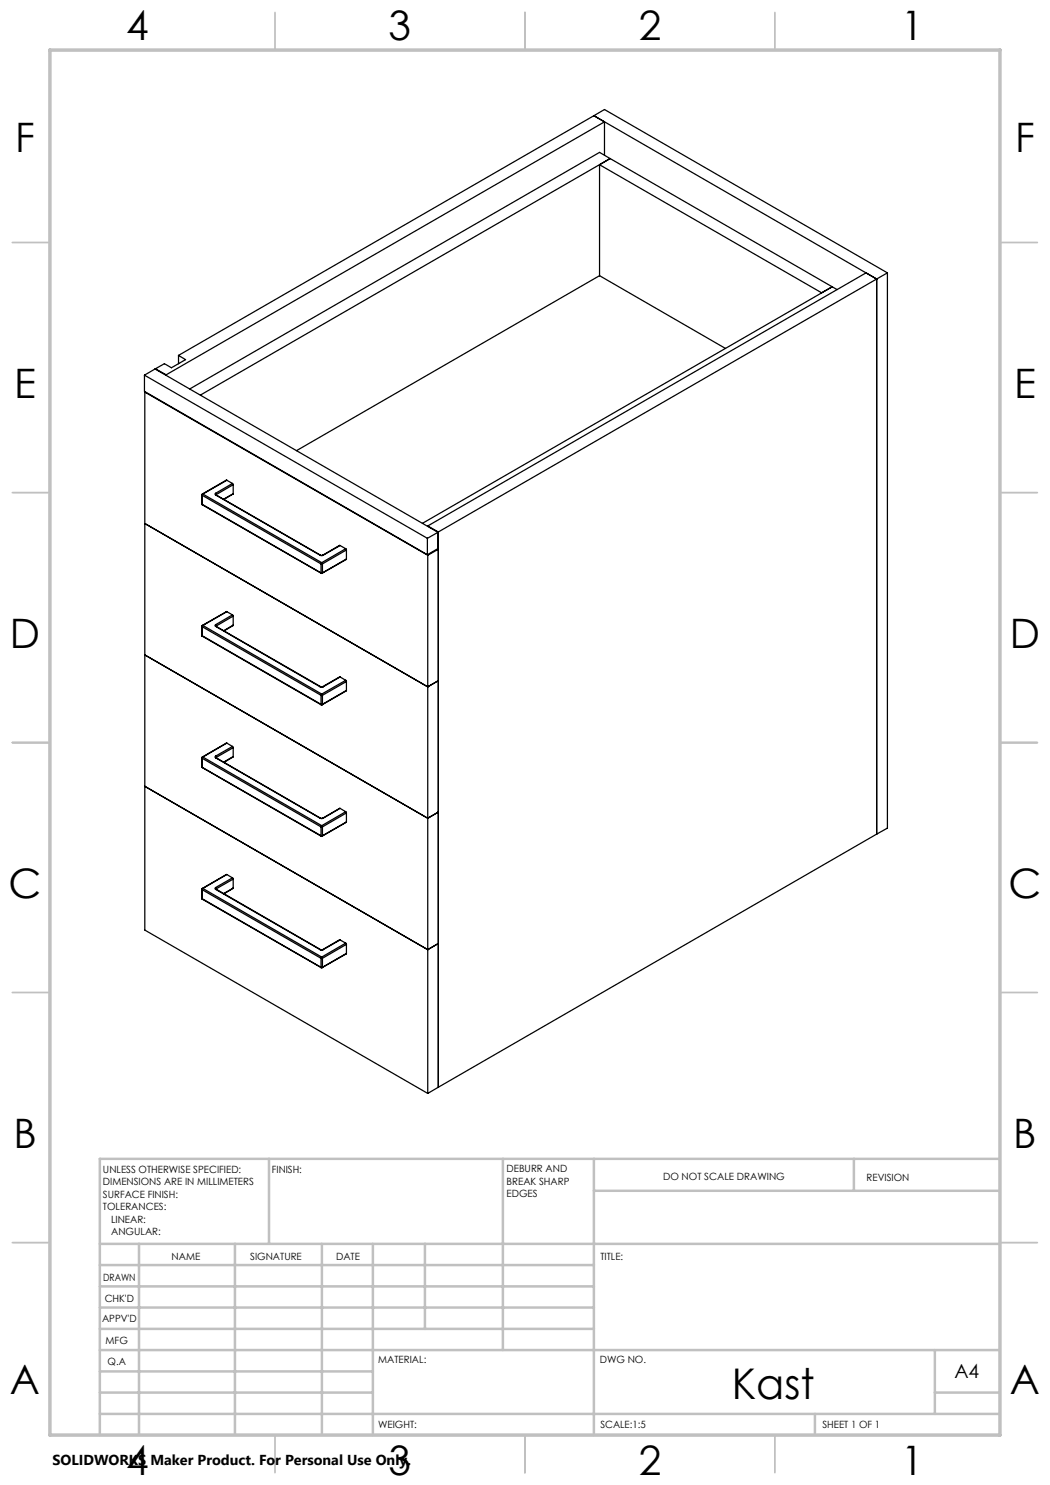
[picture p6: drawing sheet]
<svg xmlns="http://www.w3.org/2000/svg" width="210mm" height="297mm" viewBox="0 0 210 297" stroke-linecap="round" stroke-linejoin="round" font-family="sans-serif">
<g fill="none" stroke="#000" stroke-width=".25">
<path d="M118.8 23.1l56.5 32.7M118.8 23.1l2.1-1.2 56.6 32.7M118.8 23.1l2.1 1.3M118.8 23.1l-83.1 48M119.9 32.9l44.4 25.7 2.1-1.2M119.9 32.9v22.2M120.9 24.4l-87.7 50.6M120.9 24.4v6.6M122 31.7l-2.1-1.2-81.9 47.3M122 31.7l-81.9 47.3M122 31.7l-2.1 1.2M122 31.7l44.4 25.7"/>
<path d="M119.9 55.1l-60.6 35M119.9 55.1l25.2 14.6M166.4 57.4l-81.9 47.3M166.4 57.4l1 .5M175.3 55.8v111M175.3 55.8l-87.6 50.6M175.3 55.8l-2.1-1.2-87.7 50.6M177.5 54.6l-2.2 1.2M177.5 54.6v111l-2.2 1.2M28.9 75l56.6 32.7M28.9 75l2.1-1.2 56.6 32.7M28.9 75v3.3l56.6 32.6"/>
<path d="M29 78.4l56.5 32.7M29 78.4v107.6l56.5 32.7M29 78.3v.1M31.1 73.8h.1M31.1 73.8l2.1 1.2M33.2 75v.1M35.7 71.1l1.4 .8-2.8 1.7-1.4-.9-1.8 1.1M35.7 71.1v1.6M40.4 99v.1M40.4 99v1.8M40.4 99.1l23.8 13.7M40.4 99.1v1.8"/>
<path d="M40.5 98.8l-.1 .2M40.5 98.8h.1M40.6 98.8l-.2 .3M40.6 98.8l23.7 13.7M43.1 98.7l-.1 .1 .1 .2M43.1 98.7l.2 .2M43.1 99h.1M43.1 99l20.9 12.1M43.2 99l20.9 12.1M43.3 98.9l-.1 .1M43.3 98.9v.1M45.4 96.1l-4.9 2.7"/>
<path d="M45.4 96.1l-4.8 2.7M45.4 96.1l1.1 .6M46.5 96.7l.1 .2M46.5 96.7l-3.4 2M46.6 98.7l-1.8 1.2M46.6 96.9l-3.3 2M46.6 96.9v1.8M46.6 98.7l-1.9 1.1M29 104.7l56.5 32.7 2.2-1.3M40.4 100.8l.1 .2M40.4 100.8v.1M40.4 100.9l.1 .1"/>
<path d="M40.4 100.9l23.8 13.7M40.5 101l23.7 13.6M64 111.1h.6M64 111.1h.1M64.1 111.1h.4M64.2 112.8h.3M64.2 114.6h.3M64.2 114.6h.1M64.2 112.8v1.8M64.2 114.6h.2M64.3 112.5l-.1 .3M64.3 112.5l.2 .3"/>
<path d="M64.5 114.6h-.1M64.5 112.8v1.8M64.5 111.1h.1M68 109.1l-3.5 2M68 109.1l-3.4 2M68 109.1l1.1 .6M69.1 109.7l.2 .3M69.1 109.7l-4.8 2.8M69.3 111.8l-4.9 2.8M69.3 110l-4.8 2.8M69.3 110v1.8M69.3 111.8l-4.8 2.8"/>
<path d="M85.5 107.7v3.2M85.5 105.2v.1M85.5 111.1v107.6M85.5 105.2l2.2 1.2M87.5 109.7l.2 .2-2.2 1.2M87.6 106.5v3.2l-2.1 1.2M87.6 106.5l-2.1 1.2M87.7 106.4v111M29 131l56.5 32.7 2.2-1.3M40.4 127.1l.1 .1M40.4 125.3h.1M40.4 127.1h.1"/>
<path d="M40.4 125.3v1.8M40.4 125.3l23.8 13.8M40.4 127.1l23.8 13.8M40.5 125.1l-.1 .2M40.5 125.1h.1M40.5 127.2l23.7 13.8M40.6 125.1l-.2 .2M40.6 125.1l23.7 13.7M43.1 125l-.1 .1 .1 .2M43.1 125l.2 .2M43.1 125.3h.1M43.1 125.3l20.9 12.1"/>
<path d="M43.2 125.2v.1M43.2 125.3l20.9 12M43.3 125.2l-.1 .1M43.3 125.2v.1M45.4 122.3l-4.9 2.8M45.4 122.3l-4.8 2.8M45.4 122.3l1.1 .7M46.5 123l.1 .2M46.5 123l-3.4 2M46.6 125l-1.8 1.2M46.6 123.2v1.8M46.6 123.2l-3.3 2"/>
<path d="M46.6 125l-1.9 1.1M64 137.4h.6M64.1 137.3h.4M64.1 137.3l-.1 .1M64.2 139.1h.3M64.2 139.1v1.8M64.3 138.8l-.1 .3M64.3 138.8l.2 .3M64.5 139.1v1.8M64.5 137.3l.1 .1M68 135.4l-3.5 1.9M68 135.4l-3.4 2"/>
<path d="M68 135.4l1.1 .7M69.1 136.1l.2 .2M69.1 136.1l-4.8 2.7M69.3 138.1l-4.9 2.9M69.3 136.3v1.8M69.3 136.3l-4.8 2.8M69.3 138.1l-4.8 2.8M29 157.3l56.5 32.6 2.2-1.2M40.4 153.3l.1 .2M40.4 151.5v.2M40.4 153.3v.2M40.4 151.5v1.8"/>
<path d="M40.4 153.5h.1M40.4 151.7v1.8M40.4 151.7l23.8 13.7M40.4 153.5l23.8 13.6M40.5 151.4l-.1 .1M40.5 151.4h.1M40.5 153.5l23.7 13.7M40.6 151.4l-.2 .3M40.6 151.4l23.7 13.7M43.1 151.2l-.1 .2 .1 .1M43.1 151.2l.2 .3M43.1 151.5h.1"/>
<path d="M43.1 151.5l20.9 12.2M43.2 151.5h.1M43.2 151.5l20.9 12.2M43.3 151.5h-.1M43.3 151.5v.1M45.4 148.6l-4.9 2.8M45.4 148.6l-4.8 2.8M45.4 148.6l1.1 .7M46.5 149.3l.1 .2M46.5 149.3l-3.4 1.9M46.6 151.3l-1.8 1.2M46.6 149.5v1.8"/>
<path d="M46.6 149.5l-3.3 2M46.6 151.3l-1.9 1.1M64.2 140.9h.3M64.2 140.9v.1M64.2 141h.2M64.5 140.9l-.1 .1M40.4 179.7l.1 .1M40.4 177.9h.1M40.4 179.7h.1M40.4 177.9v1.8M40.4 177.9l23.8 13.8M40.4 179.7l23.8 13.8"/>
<path d="M40.5 177.7l-.1 .2M40.5 177.7h.1M40.5 179.8l23.7 13.7M40.6 177.7l-.2 .2M40.6 177.7l23.7 13.7M43.1 177.5l-.1 .2 .1 .2M43.1 177.5l.2 .3M43.1 177.9l20.9 12M43.2 177.8h.1M43.2 177.8l-.1 .1M43.2 177.8l20.9 12.1M43.3 177.8h-.1"/>
<path d="M43.3 177.8v.1M45.4 174.9l-4.9 2.8M45.4 174.9l-4.8 2.8M45.4 174.9l1.1 .7M46.5 175.6l.1 .2M46.5 175.6l-3.4 1.9M46.6 177.6l-1.8 1.1M46.6 175.8v1.8M46.6 175.8l-3.3 2M46.6 177.6l-1.9 1.1M64 163.7h.6M64 163.7h.1"/>
<path d="M64.1 163.7h.4M64.2 165.4h.3M64.2 167.1h.3M64.2 167.1v.1M64.2 165.4v1.7M64.2 167.2h.2M64.3 165.1l-.1 .3M64.3 165.1l.2 .3M64.5 167.1l-.1 .1M64.5 165.4v1.7M64.5 163.7h.1M68 161.7l-3.5 2"/>
<path d="M68 161.7l-3.4 2M68 161.7l1.1 .6M69.1 162.3l.2 .3M69.1 162.3l-4.8 2.8M69.3 164.4l-4.9 2.8M69.3 162.6v1.8M69.3 162.6l-4.8 2.8M69.3 164.4l-4.8 2.7M175.3 166.8l-87.6 50.6M64 189.9h.6M64 189.9h.1M64.1 189.9h.4"/>
<path d="M64.2 191.7h.3M64.2 193.5h.3M64.2 193.5h.1M64.2 191.7v1.8M64.2 193.5h.2M64.3 191.4l-.1 .3M64.3 191.4l.2 .3M64.5 193.5h-.1M64.5 191.7v1.8M64.5 189.9h.1M68 188l-3.5 1.9M68 188l-3.4 1.9"/>
<path d="M68 188l1.1 .6M69.1 188.6l.2 .3M69.1 188.6l-4.8 2.8M69.3 190.7l-4.9 2.8M69.3 188.9v1.8M69.3 188.9l-4.8 2.8M69.3 190.7l-4.8 2.8M87.7 217.4l-2.2 1.3"/>
</g>
<g fill="none" stroke="#c0c0c0" stroke-width=".35">
<path d="M55 2.5v7.5M105 2.5v7.5M155 2.5v7.5M2.5 48.5h7.5M200 48.5h7.5M2.5 98.5h7.5M200 98.5h7.5M2.5 148.5h7.5M200 148.5h7.5M2.5 198.5h7.5M200 198.5h7.5M2.5 248.5h7.5"/>
<path d="M200 248.5h7.5M55 287v7.5M105 287v7.5M155 287v7.5"/>
</g>
<g fill="none" stroke="#c0c0c0" stroke-width=".5">
<path d="M53.8 231.8v17M100.6 231.8v38.2M118.8 231.8v55.2M118.8 238.2h81.2M170.8 231.8v6.4M200 231.8h-180v55.2M20 248.8h180M20 257.3h98.8M20 253h98.8M27.8 248.8v38.2M47 248.8v38.2M64.4 248.8v38.2"/>
<path d="M74.6 248.8v38.2M85 248.8v17M20 265.8h98.8M20 261.5h98.8M20 278.5h54.6M20 274.3h54.6M20 270h180M187 278.5h13M187 270v12.8M20 282.8h180M163 282.8v4.2"/>
</g>
<path d="M10 10h190v277h-190z" fill="none" stroke="#c0c0c0" stroke-width=".7"/>
<text font-size="8.5" x="146.3" y="279.7">Kast</text>
<g font-size="8.1">
<text x="25.2" y="8">4</text>
<text x="77.7" y="8">3</text>
<text x="127.7" y="8">2</text>
<text x="180.2" y="8">1</text>
<text x="3" y="30.4">F</text>
<text x="203" y="30.4">F</text>
<text x="2.8" y="79.6">E</text>
<text x="202.8" y="79.6">E</text>
<text x="2" y="129.6">D</text>
<text x="202" y="129.6">D</text>
<text x="1.7" y="179.6">C</text>
<text x="201.7" y="179.6">C</text>
<text x="2.7" y="229.6">B</text>
<text x="202.7" y="229.6">B</text>
<text x="2" y="278.9">A</text>
<text x="202" y="278.9">A</text>
<text x="25.2" y="295">4</text>
<text x="77.7" y="295">3</text>
<text x="127.7" y="295">2</text>
<text x="180.2" y="295">1</text>
</g>
<text font-size="3.9" x="190.9" y="275.5">A4</text>
<text font-size="2.9" x="10.5" y="292.9">SOLIDWORKS Maker Product. For Personal Use Only.</text>
<g font-size="2">
<text x="20.6" y="234.6">UNLESS OTHERWISE SPECIFIED:</text>
<text x="20.6" y="237.1">DIMENSIONS ARE IN MILLIMETERS</text>
<text x="20.6" y="239.6">SURFACE FINISH:</text>
<text x="54.4" y="234.6">FINISH:</text>
<text x="101.3" y="234.5">DEBURR AND</text>
<text x="101.3" y="237">BREAK SHARP</text>
<text x="101.3" y="239.5">EDGES</text>
<text x="132.6" y="236">DO NOT SCALE DRAWING</text>
<text x="173.3" y="236.2">REVISION</text>
<text x="20.6" y="242.1">TOLERANCES:</text>
<text x="22.2" y="244.6">LINEAR:</text>
<text x="22.2" y="247.1">ANGULAR:</text>
<text x="34.3" y="252">NAME</text>
<text x="50" y="251.9">SIGNATURE</text>
<text x="67.2" y="251.9">DATE</text>
<text x="120.1" y="251.9">TITLE:</text>
<text x="20.6" y="256.1">DRAWN</text>
<text x="20.9" y="260.3">CHK'D</text>
<text x="20.4" y="264.4">APPV'D</text>
<text x="21.1" y="268.8">MFG</text>
<text x="21.5" y="273">Q.A</text>
<text x="75.6" y="272.5">MATERIAL:</text>
<text x="120" y="272.5">DWG NO.</text>
<text x="75.6" y="285.5">WEIGHT:</text>
<text x="120.1" y="285.6">SCALE:1:5</text>
<text x="164.5" y="285.6">SHEET 1 OF 1</text>
</g>
</svg>
